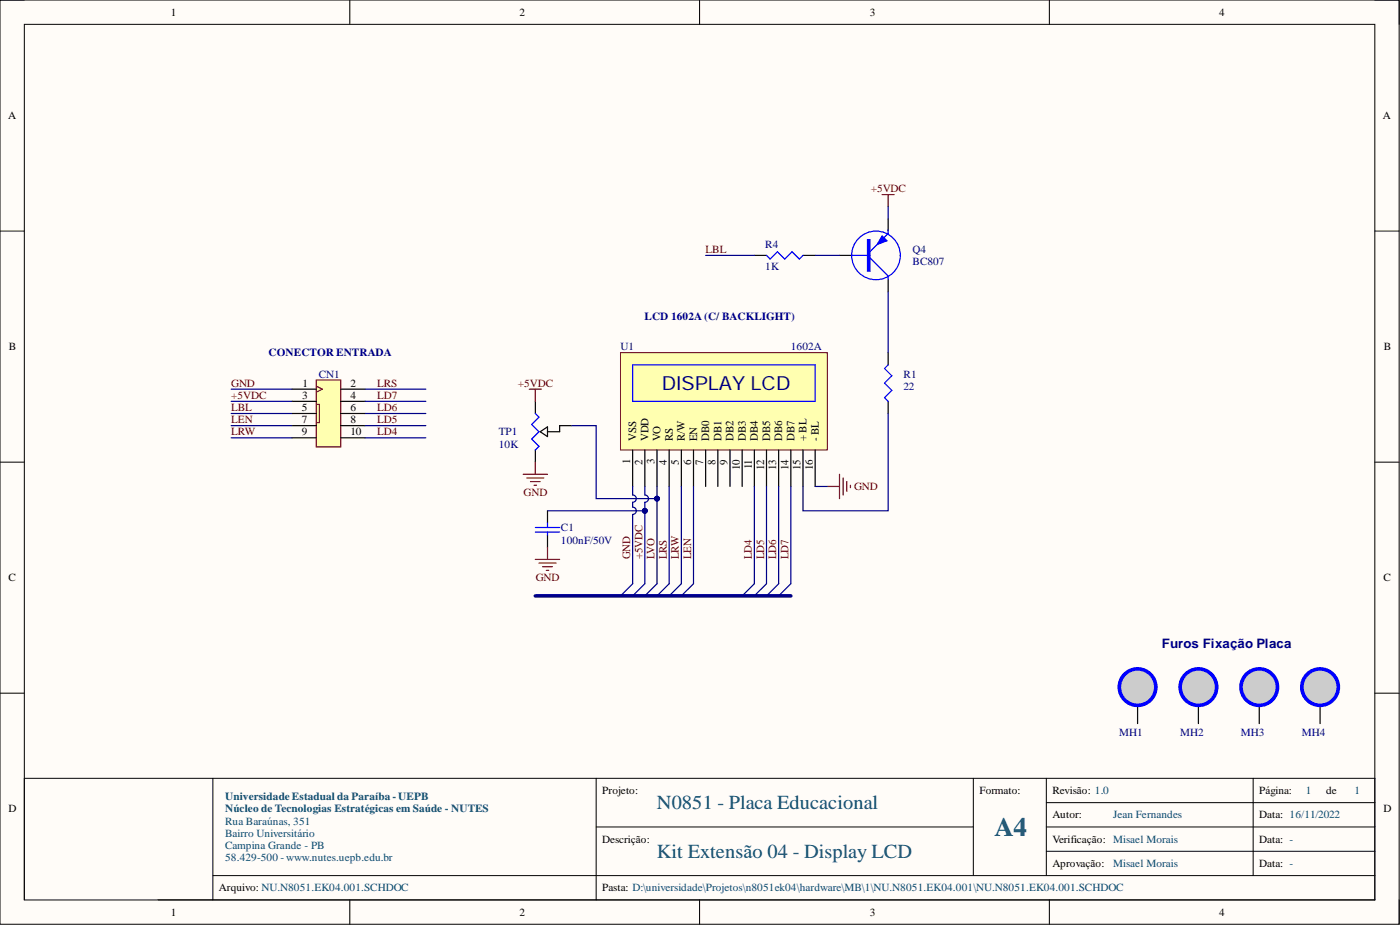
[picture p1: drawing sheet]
<svg xmlns="http://www.w3.org/2000/svg" width="292mm" height="193mm" viewBox="0 0 292 193" stroke-linecap="round" stroke-linejoin="round" font-family="sans-serif">
<path d="M0 0h291.9v192.8h-291.9z" fill-rule="evenodd" fill="#fffcf8"/>
<path d="M0 0h291.9v192.8h-291.9z" fill="none" stroke="#000" stroke-width=".21"/>
<path d="M5.1 5.1h281.7v182.6h-281.7z" fill-rule="evenodd" fill="#fffcf8"/>
<g fill="none" stroke="#000" stroke-width=".21">
<path d="M0 0h5.1M5.1 5.1h281.7v182.6h-281.7zM73 0v5.1M146 0v5.1M218.9 0v5.1M286.8 0h5.1v5.1M0 48.2h5.1M286.8 48.2h5.1M0 96.4h5.1M286.8 96.4h5.1M0 144.6h5.1M286.8 144.6h5.1"/>
<path d="M44.4 162.4v25.3M124.4 172.5h78.7M124.4 162.4v25.3M203.1 162.4v20.3M218.3 172.5h68.5M218.3 167.4h68.5M218.3 162.4v20.3M218.3 177.6h68.5M261.5 162.4v20.3M5.1 187.7v-25.3h281.7v25.3h-253.8M44.4 182.7h242.4M73 187.7v5.1"/>
<path d="M146 187.7v5.1M218.9 187.7v5.1M291.9 187.7v5.1"/>
</g>
<path d="M66 79.3h5.1v13.9h-5.1z" fill-rule="evenodd" fill="#ffffb0"/>
<path d="M66 79.3h5.1v13.9h-5.1z" fill="none" stroke="#800000" stroke-width=".25"/>
<path d="M66 80.6l1.3 .6-1.3 .6M66 84.4h.6v3.8h-.6" fill="none" stroke="#85200c" stroke-width=".25"/>
<path d="M60.9 81.2h5.1M60.9 88.8h5.1M60.9 86.3h5.1M60.9 83.7h5.1M60.9 91.3h5.1M71.1 81.2h5.1M71.1 88.8h5.1M71.1 86.3h5.1M71.1 83.7h5.1M71.1 91.3h5.1M237.3 143.3v7.7" fill="none" stroke="#000" stroke-width=".25"/>
<circle cx="237.3" cy="143.3" r="3.8" fill="#ccc"/>
<circle cx="237.3" cy="143.3" r="3.8" fill="none" stroke="#00f" stroke-width=".75"/>
<path d="M250 143.3v7.7" fill="none" stroke="#000" stroke-width=".25"/>
<circle cx="250" cy="143.3" r="3.8" fill="#ccc"/>
<circle cx="250" cy="143.3" r="3.8" fill="none" stroke="#00f" stroke-width=".75"/>
<path d="M262.7 143.3v7.7" fill="none" stroke="#000" stroke-width=".25"/>
<circle cx="262.7" cy="143.3" r="3.8" fill="#ccc"/>
<circle cx="262.7" cy="143.3" r="3.8" fill="none" stroke="#00f" stroke-width=".75"/>
<path d="M275.4 143.3v7.7" fill="none" stroke="#000" stroke-width=".25"/>
<circle cx="275.4" cy="143.3" r="3.8" fill="#ccc"/>
<circle cx="275.4" cy="143.3" r="3.8" fill="none" stroke="#00f" stroke-width=".75"/>
<path d="M175.2 53.3h2.5M185.3 45.7v2.5M185.3 58.4v2.5" fill="none" stroke="#000" stroke-width=".25"/>
<path d="M177.7 53.3h3.8M181.5 53.8l3.8 3.8v.8" fill="none" stroke="#00f" stroke-width=".25"/>
<path d="M181 50h.5v6.6h-.5z" fill-rule="evenodd" fill="#00f"/>
<path d="M181 50h.5v6.6h-.5z" fill="none" stroke="#00f" stroke-width=".25"/>
<path d="M184 49.2l1.1 1-2.1 .8z" fill="#00f"/>
<g fill="none" stroke="#00f" stroke-width=".25">
<path d="M159.9 53.3l.8 .7 1.5-1.5 1.5 1.5 1.6-1.5 1.5 1.5 .7-.7M184 49.2l1.1 1-2.1 .8zM185.3 48v.7l-3.8 3.8M111.7 111h5.1M111.7 110h5.1M114.2 109.1v.9M114.2 111v.6"/>
<circle cx="182.8" cy="53.3" r="5.1"/>
</g>
<path d="M184 40.6h2.6M185.3 40.6v2.5" fill="none" stroke="#800000" stroke-width=".25"/>
<path d="M157.4 53.3h2.5M167.5 53.3h2.6M114.2 106.6v2.5M114.2 111.6v2.6" fill="none" stroke="#000" stroke-width=".25"/>
<path d="M139.6 121.8l-2.5 2.5" fill="none" stroke="#000080" stroke-width=".25"/>
<path d="M129.5 73.6h43.1v20.3h-43.1z" fill-rule="evenodd" fill="#ffffb0"/>
<path d="M129.5 73.6h43.1v20.3h-43.1z" fill="none" stroke="#800000" stroke-width=".21"/>
<g fill="none" stroke="#000" stroke-width=".25">
<path d="M185.3 73.6v2.5M111.7 83.7v2.6M111.7 93.9v2.5M112.7 90.1l1.5-1v2zM119.3 88.8h-2.5v1.3h-2.6M132 93.9v7.6M134.5 93.9v7.6M137.1 93.9v7.6M139.6 93.9v7.6M142.2 93.9v7.6M144.7 93.9v7.6M147.2 93.9v7.6"/>
<path d="M149.8 93.9v7.6M152.3 93.9v7.6M154.8 93.9v7.6M157.4 93.9v7.6M159.9 93.9v7.6M162.5 93.9v7.6M165 93.9v7.6M167.5 93.9v7.6M170.1 93.9v7.6M185.3 83.7v2.6"/>
</g>
<path d="M132 76.1h38.1v7.6h-38.1zM185.3 76.1l-.8 .8 1.6 1.5-1.6 1.5 1.6 1.5-1.6 1.6 .8 .7M111.7 86.3l.8 .7-1.6 1.5 1.6 1.6-1.6 1.5 1.6 1.5-.8 .8" fill="none" stroke="#00f" stroke-width=".25"/>
<g fill="none" stroke="#000080" stroke-width=".25">
<path d="M185.3 43.1v2.6M48.2 91.3h12.7M48.2 88.8h12.7M48.2 86.3h12.7M48.2 83.7h12.7M48.2 81.2h12.7M76.2 91.3h12.6M76.2 88.8h12.6M76.2 86.3h12.6M76.2 83.7h12.6M76.2 81.2h12.6M114.2 106.6h20.3"/>
<path d="M132 121.8l-2.5 2.5M134.5 121.8l-2.5 2.5M137.1 121.8l-2.6 2.5M142.2 121.8l-2.6 2.5M144.7 121.8l-2.5 2.5M157.4 121.8l-2.6 2.5M159.9 121.8l-2.5 2.5M162.5 121.8l-2.6 2.5M165 121.8l-2.5 2.5"/>
</g>
<g fill="none" stroke="#800000" stroke-width=".25">
<path d="M109.2 98.9h5M109.9 99.7h3.6M110.4 81.2h2.6M111.7 81.2v2.5M111.7 96.4v2.5M175.2 98.9v5.1M175.9 99.7v3.6M110.7 100.5h2M111.4 101.2h.5M111.7 116.7h5.1M112.5 117.5h3.5M113.2 118.2h2"/>
<path d="M114 119h.5M114.2 114.2v2.5M172.6 101.5h2.6M176.7 100.5v2M177.4 101.2v.5"/>
</g>
<path d="M111.7 124.3h53.3" fill="none" stroke="#000080" stroke-width=".75"/>
<circle cx="134.5" cy="106.6" r=".51" fill="#000080"/>
<circle cx="134.5" cy="106.6" r=".51" fill="none" stroke="#000080" stroke-width=".21"/>
<path d="M119.3 88.8h5.1v15.2h12.7" fill="none" stroke="#000080" stroke-width=".25"/>
<circle cx="137.1" cy="104" r=".51" fill="#000080"/>
<circle cx="137.1" cy="104" r=".51" fill="none" stroke="#000080" stroke-width=".21"/>
<path d="M147.2 53.3h10.2M170.1 53.3h5.1M185.3 86.3v20.3h-17.8v-5.1M132 101.5v1.8a.76 .76 0 0 1 .8 .7 .76 .76 0 0 1-.8 .8v1a.76 .76 0 0 1 .8 .8 .76 .76 0 0 1-.8 .7v14.5M134.5 101.5v1.8a.76 .76 0 0 1 .8 .7 .76 .76 0 0 1-.8 .8v17M170.1 101.5h2.5" fill="none" stroke="#000080" stroke-width=".25"/>
<circle cx="134.5" cy="106.6" r=".51" fill="#000080"/>
<circle cx="134.5" cy="106.6" r=".51" fill="none" stroke="#000080" stroke-width=".21"/>
<path d="M137.1 101.5v20.3" fill="none" stroke="#000080" stroke-width=".25"/>
<circle cx="137.1" cy="104" r=".51" fill="#000080"/>
<circle cx="137.1" cy="104" r=".51" fill="none" stroke="#000080" stroke-width=".21"/>
<path d="M185.3 60.9v12.7M139.6 101.5v20.3M142.2 101.5v20.3M144.7 101.5v20.3M157.4 101.5v20.3M159.9 101.5v20.3M162.5 101.5v20.3M165 101.5v20.3" fill="none" stroke="#000080" stroke-width=".25"/>
<text font-size="5.5" fill="#084d6e" x="207.5" y="174.4">A4</text>
<text font-size="4.1" fill="#000080" x="138.1" y="81.4">DISPLAY LCD</text>
<g font-size="4.1" fill="#084d6e">
<text x="137.1" y="168.8">N0851 - Placa Educacional</text>
<text x="137.1" y="178.9">Kit Extensão 04 - Display LCD</text>
</g>
<text font-size="2.7" fill="#000080" x="242.4" y="135.1">Furos Fixação Placa</text>
<g font-size="2.3">
<text x="35.6" y="3.3">1</text>
<text x="108.4" y="3.3">2</text>
<text x="181.5" y="3.3">3</text>
<text x="254.4" y="3.3">4</text>
<text x="1.7" y="24.9">A</text>
<text x="288.5" y="24.9">A</text>
<text x="1.9" y="73.1">B</text>
<text x="288.7" y="73.1">B</text>
<text x="63" y="83.2">3</text>
<text x="63.1" y="80.7">1</text>
<text x="73.1" y="80.7">2</text>
<text x="73.1" y="83.2">4</text>
<text x="63" y="88.3">7</text>
<text x="63" y="85.8">5</text>
<text x="73.1" y="88.3">8</text>
<text x="73.1" y="85.8">6</text>
<text x="63" y="90.8">9</text>
<text x="73.1" y="90.8">10</text>
<text x="132.8" y="92.1" transform="rotate(-90 132.8 92.1)">VSS</text>
<text x="135.3" y="92.1" transform="rotate(-90 135.3 92.1)">VDD</text>
<text x="137.8" y="92.1" transform="rotate(-90 137.8 92.1)">VO</text>
<text x="140.4" y="92.1" transform="rotate(-90 140.4 92.1)">RS</text>
<text x="142.9" y="92.1" transform="rotate(-90 142.9 92.1)">R/W</text>
<text x="145.5" y="92.1" transform="rotate(-90 145.5 92.1)">EN</text>
<text x="148" y="92.1" transform="rotate(-90 148 92.1)">DB0</text>
<text x="150.5" y="92.1" transform="rotate(-90 150.5 92.1)">DB1</text>
<text x="153.1" y="92.1" transform="rotate(-90 153.1 92.1)">DB2</text>
<text x="155.6" y="92.1" transform="rotate(-90 155.6 92.1)">DB3</text>
<text x="158.1" y="92.1" transform="rotate(-90 158.1 92.1)">DB4</text>
<text x="160.7" y="92.1" transform="rotate(-90 160.7 92.1)">DB5</text>
<text x="163.2" y="92.1" transform="rotate(-90 163.2 92.1)">DB6</text>
<text x="165.8" y="92.1" transform="rotate(-90 165.8 92.1)">DB7</text>
<text x="168.3" y="92.1" transform="rotate(-90 168.3 92.1)">+ BL</text>
<text x="170.8" y="92.1" transform="rotate(-90 170.8 92.1)">- BL</text>
<text x="131.5" y="96.7" transform="rotate(-90 131.5 96.7)">1</text>
<text x="134" y="96.9" transform="rotate(-90 134 96.9)">2</text>
<text x="136.6" y="96.8" transform="rotate(-90 136.6 96.8)">3</text>
<text x="139.1" y="97" transform="rotate(-90 139.1 97)">4</text>
<text x="141.6" y="96.9" transform="rotate(-90 141.6 96.9)">5</text>
<text x="144.2" y="96.9" transform="rotate(-90 144.2 96.9)">6</text>
<text x="146.7" y="96.9" transform="rotate(-90 146.7 96.9)">7</text>
<text x="149.3" y="96.9" transform="rotate(-90 149.3 96.9)">8</text>
<text x="151.8" y="96.9" transform="rotate(-90 151.8 96.9)">9</text>
<text x="154.3" y="98.1" transform="rotate(-90 154.3 98.1)">10</text>
<text x="156.9" y="97.9" transform="rotate(-90 156.9 97.9)">11</text>
<text x="159.4" y="98.1" transform="rotate(-90 159.4 98.1)">12</text>
<text x="162" y="98" transform="rotate(-90 162 98)">13</text>
<text x="164.5" y="98.1" transform="rotate(-90 164.5 98.1)">14</text>
<text x="167" y="98" transform="rotate(-90 167 98)">15</text>
<text x="169.6" y="98.1" transform="rotate(-90 169.6 98.1)">16</text>
<text x="1.8" y="121.3">C</text>
<text x="288.6" y="121.3">C</text>
<text x="125.7" y="165.7">Projeto:</text>
<text x="204.3" y="165.7">Formato:</text>
<text x="219.6" y="165.7">Revisão: 1.0</text>
<text x="262.7" y="165.7">Página:</text>
<text x="276.7" y="165.7">de</text>
<text x="1.8" y="169.5">D</text>
<text x="219.6" y="170.7">Autor:</text>
<text x="262.7" y="170.7">Data: 16/11/2022</text>
<text x="288.6" y="169.5">D</text>
<text x="125.7" y="175.8">Descrição:</text>
<text x="219.6" y="175.8">Verificação: Misael Morais</text>
<text x="262.7" y="175.8">Data: -</text>
<text x="45.7" y="186">Arquivo: NU.N8051.EK04.001.SCHDOC</text>
<text x="125.7" y="186">Pasta: D:\universidade\Projetos\n8051ek04\hardware\MB\1\NU.N8051.EK04.001\NU.N8051.EK04.001.SCHDOC</text>
<text x="219.6" y="180.9">Aprovação:</text>
<text x="262.7" y="180.9">Data: -</text>
<text x="35.6" y="191">1</text>
<text x="108.4" y="191">2</text>
<text x="181.5" y="191">3</text>
<text x="254.4" y="191">4</text>
</g>
<g font-size="2.3" fill="#800000">
<text x="181.7" y="40.1">+5VDC</text>
<text x="147.2" y="52.8">LBL</text>
<text x="48.2" y="80.7">GND</text>
<text x="48.2" y="83.2">+5VDC</text>
<text x="78.7" y="80.7">LRS</text>
<text x="78.7" y="83.2">LD7</text>
<text x="108.1" y="80.7">+5VDC</text>
<text x="48.2" y="88.3">LEN</text>
<text x="48.2" y="85.8">LBL</text>
<text x="78.7" y="85.8">LD6</text>
<text x="78.7" y="88.3">LD5</text>
<text x="48.2" y="90.8">LRW</text>
<text x="78.7" y="90.8">LD4</text>
<text x="109.2" y="103.5">GND</text>
<text x="178.2" y="102.2">GND</text>
<text x="131.5" y="116.7" transform="rotate(-90 131.5 116.7)">GND</text>
<text x="134" y="116.7" transform="rotate(-90 134 116.7)">+5VDC</text>
<text x="136.6" y="116.7" transform="rotate(-90 136.6 116.7)">LVO</text>
<text x="139.1" y="116.7" transform="rotate(-90 139.1 116.7)">LRS</text>
<text x="141.6" y="116.7" transform="rotate(-90 141.6 116.7)">LRW</text>
<text x="144.2" y="116.7" transform="rotate(-90 144.2 116.7)">LEN</text>
<text x="156.9" y="116.7" transform="rotate(-90 156.9 116.7)">LD4</text>
<text x="159.4" y="116.7" transform="rotate(-90 159.4 116.7)">LD5</text>
<text x="162" y="116.7" transform="rotate(-90 162 116.7)">LD6</text>
<text x="164.5" y="116.7" transform="rotate(-90 164.5 116.7)">LD7</text>
<text x="111.8" y="121.3">GND</text>
</g>
<g font-size="2.3" fill="#000080">
<text x="159.7" y="51.8">R4</text>
<text x="190.4" y="52.8">Q4</text>
<text x="159.7" y="56.3">1K</text>
<text x="190.4" y="55.3">BC807</text>
<text x="134.5" y="66.7">LCD 1602A (C/ BACKLIGHT)</text>
<text x="56" y="74.3">CONECTOR ENTRADA</text>
<text x="129.5" y="73.1">U1</text>
<text x="165" y="73.1">1602A</text>
<text x="66.5" y="78.8">CN1</text>
<text x="188.5" y="81.4">22</text>
<text x="188.5" y="78.8">R1</text>
<text x="104.1" y="93.4">10K</text>
<text x="104.1" y="90.8">TP1</text>
<text x="117" y="113.4">100nF/50V</text>
<text x="117" y="110.9">C1</text>
<text x="233.5" y="153.5">MH1</text>
<text x="246.2" y="153.5">MH2</text>
<text x="258.9" y="153.5">MH3</text>
<text x="271.6" y="153.5">MH4</text>
</g>
<g font-size="2.3" fill="#084d6e">
<text x="47" y="166.9">Universidade Estadual da Paraíba - UEPB</text>
<text x="272.5" y="165.7">1</text>
<text x="282.6" y="165.7">1</text>
<text x="47" y="169.5">Núcleo de Tecnologias Estratégicas em Saúde - NUTES</text>
<text x="47" y="172">Rua Baraúnas, 351</text>
<text x="232.3" y="170.7">Jean Fernandes</text>
<text x="47" y="174.5">Bairro Universitário</text>
<text x="47" y="177.1">Campina Grande - PB</text>
<text x="47" y="179.6">58.429-500 - www.nutes.uepb.edu.br</text>
<text x="232.3" y="180.9">Misael Morais</text>
</g>
</svg>
